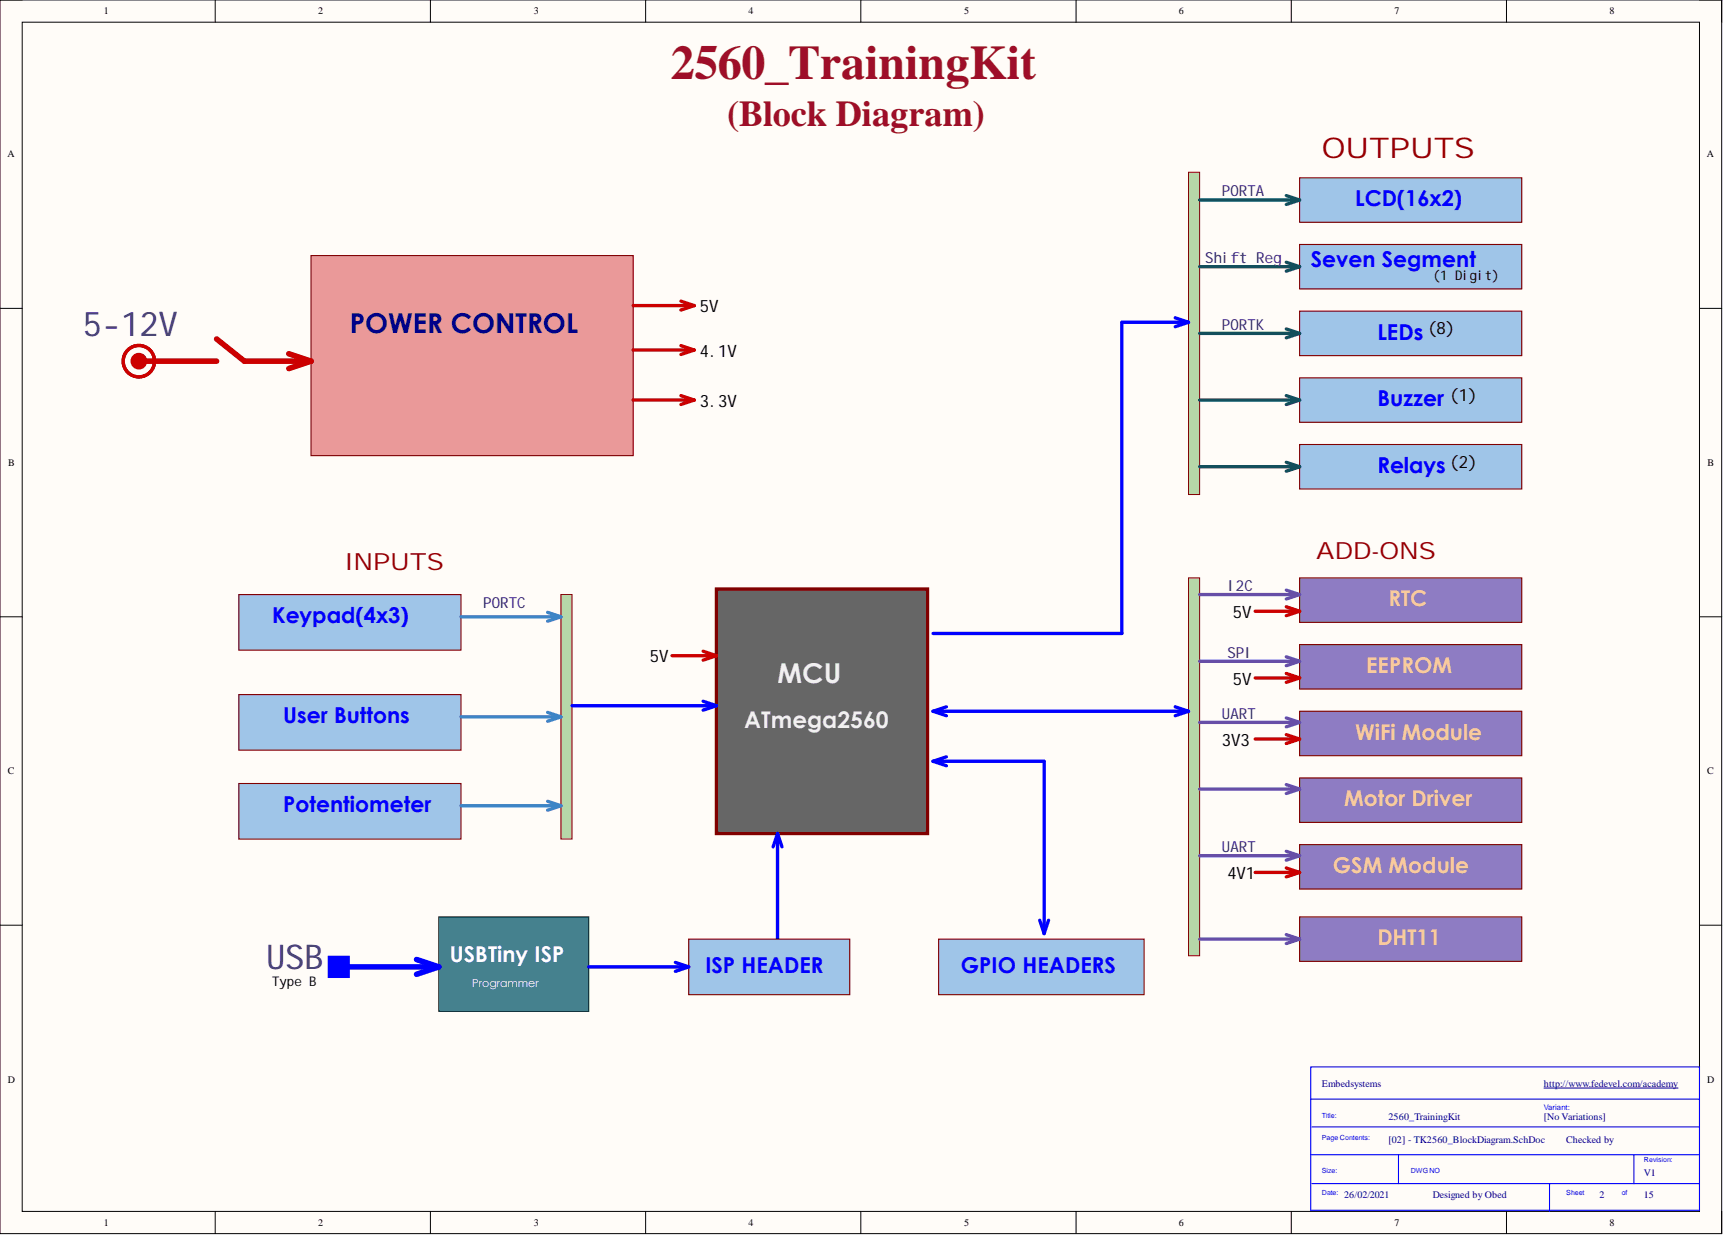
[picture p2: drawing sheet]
<svg xmlns="http://www.w3.org/2000/svg" width="393mm" height="282mm" viewBox="0 0 393 282" stroke-linecap="round" stroke-linejoin="round" font-family="sans-serif">
<path d="M0 0h393v281.6h-393z" fill-rule="evenodd" fill="#fffcf8"/>
<path d="M0 0h393v281.6h-393z" fill="none" stroke="#000" stroke-width=".23"/>
<path d="M5.1 5.1h382.9v271.4h-382.9z" fill-rule="evenodd" fill="#fffcf8"/>
<g fill="none" stroke="#000" stroke-width=".23">
<path d="M0 0h5.1M49.1 0v5.1M98.3 0v5.1M147.4 0v5.1M196.5 0v5.1M245.7 0v5.1M294.8 0v5.1M343.9 0v5.1M388 0h5v5.1M5.1 5.1h382.9v271.4h-382.9zM0 70.4h5.1M388 70.4h5"/>
<path d="M0 140.8h5.1M388 140.8h5M0 211.2h5.1M388 211.2h5M49.1 276.5v5.1M98.3 276.5v5.1M147.4 276.5v5.1M196.5 276.5v5.1M245.7 276.5v5.1M294.8 276.5v5.1M343.9 276.5v5.1M393 276.5v5.1"/>
</g>
<path d="M299.2 243.5h88.8v32.7h-88.8zM299.2 250.9h88.8M299.5 257.2h88.5M299.2 263.5h88.8M299.5 270.1h88.5M319.3 263.5v6.6M353.7 270.1v6.4M373 263.5v6.6" fill="none" stroke="#00f" stroke-width=".25"/>
<path d="M352.5 248.3h30.6" fill="none" stroke="#000080" stroke-width=".23"/>
<path d="M163.6 134.4h48.1v55.8h-48.1z" fill-rule="evenodd" fill="#666"/>
<path d="M163.6 134.4h48.1v55.8h-48.1z" fill="none" stroke="#800000" stroke-width=".76"/>
<path d="M54.5 135.7h50.7v12.7h-50.7z" fill-rule="evenodd" fill="#9fc5e8"/>
<path d="M54.5 135.7h50.7v12.7h-50.7z" fill="none" stroke="#800000" stroke-width=".25"/>
<path d="M54.5 158.5h50.7v12.7h-50.7z" fill-rule="evenodd" fill="#9fc5e8"/>
<path d="M54.5 158.5h50.7v12.7h-50.7z" fill="none" stroke="#800000" stroke-width=".25"/>
<path d="M54.5 178.8h50.7v12.7h-50.7z" fill-rule="evenodd" fill="#9fc5e8"/>
<path d="M54.5 178.8h50.7v12.7h-50.7z" fill="none" stroke="#800000" stroke-width=".25"/>
<path d="M128.1 135.7h2.5v55.8h-2.5z" fill-rule="evenodd" fill="#b6d7a8"/>
<path d="M128.1 135.7h2.5v55.8h-2.5z" fill="none" stroke="#800000" stroke-width=".23"/>
<path d="M271.3 39.3h2.6v73.6h-2.6z" fill-rule="evenodd" fill="#b6d7a8"/>
<path d="M271.3 39.3h2.6v73.6h-2.6z" fill="none" stroke="#800000" stroke-width=".23"/>
<path d="M296.7 40.6h50.7v10.1h-50.7z" fill-rule="evenodd" fill="#9fc5e8"/>
<path d="M296.7 40.6h50.7v10.1h-50.7z" fill="none" stroke="#800000" stroke-width=".25"/>
<path d="M296.7 55.8h50.7v10.1h-50.7z" fill-rule="evenodd" fill="#9fc5e8"/>
<path d="M296.7 55.8h50.7v10.1h-50.7z" fill="none" stroke="#800000" stroke-width=".25"/>
<path d="M296.7 71h50.7v10.2h-50.7z" fill-rule="evenodd" fill="#9fc5e8"/>
<path d="M296.7 71h50.7v10.2h-50.7z" fill="none" stroke="#800000" stroke-width=".25"/>
<path d="M296.7 86.2h50.7v10.2h-50.7z" fill-rule="evenodd" fill="#9fc5e8"/>
<path d="M296.7 86.2h50.7v10.2h-50.7z" fill="none" stroke="#800000" stroke-width=".25"/>
<path d="M296.7 101.5h50.7v10.1h-50.7z" fill-rule="evenodd" fill="#9fc5e8"/>
<path d="M296.7 101.5h50.7v10.1h-50.7z" fill="none" stroke="#800000" stroke-width=".25"/>
<path d="M271.3 131.9h2.6v86.2h-2.6z" fill-rule="evenodd" fill="#b6d7a8"/>
<path d="M271.3 131.9h2.6v86.2h-2.6z" fill="none" stroke="#800000" stroke-width=".23"/>
<path d="M296.7 131.9h50.7v10.1h-50.7z" fill-rule="evenodd" fill="#8e7cc3"/>
<path d="M296.7 131.9h50.7v10.1h-50.7z" fill="none" stroke="#800000" stroke-width=".25"/>
<path d="M296.7 147.1h50.7v10.2h-50.7z" fill-rule="evenodd" fill="#8e7cc3"/>
<path d="M296.7 147.1h50.7v10.2h-50.7z" fill="none" stroke="#800000" stroke-width=".25"/>
<path d="M296.7 162.3h50.7v10.2h-50.7z" fill-rule="evenodd" fill="#8e7cc3"/>
<path d="M296.7 162.3h50.7v10.2h-50.7z" fill="none" stroke="#800000" stroke-width=".25"/>
<path d="M296.7 177.6h50.7v10.1h-50.7z" fill-rule="evenodd" fill="#8e7cc3"/>
<path d="M296.7 177.6h50.7v10.1h-50.7z" fill="none" stroke="#800000" stroke-width=".25"/>
<path d="M296.7 192.8h50.7v10.1h-50.7z" fill-rule="evenodd" fill="#8e7cc3"/>
<path d="M296.7 192.8h50.7v10.1h-50.7z" fill="none" stroke="#800000" stroke-width=".25"/>
<path d="M71 58.3h73.5v45.7h-73.5z" fill-rule="evenodd" fill="#ea9999"/>
<path d="M71 58.3h73.5v45.7h-73.5z" fill="none" stroke="#800000" stroke-width=".25"/>
<path d="M49.4 77.4l6.4 5h15.2M31.7 82.4h17.7M65.9 80.7l5.1 1.7M71 82.4l-5.1 1.7" fill="none" stroke="#c00" stroke-width="1.3"/>
<circle cx="31.7" cy="82.4" r="1.27" fill="#c00"/>
<circle cx="31.7" cy="82.4" r="1.27" fill="none" stroke="#c00" stroke-width="1.3"/>
<path d="M125 139.8l3.1 1M105.2 140.8h22.9M128.1 140.8l-3.1 1M105.2 163.6h22.9M125 162.6l3.1 1M128.1 163.6l-3.1 1M105.2 183.9h22.9M125 182.9l3.1 1M128.1 183.9l-3.1 1" fill="none" stroke="#3d85c6" stroke-width=".76"/>
<path d="M268.3 72.5l3 1.1M271.3 73.6h-15.2v71h-43.1M271.3 73.6l-3 1M130.6 161.1h33M160.5 160.1l3.1 1M163.6 161.1l-3.1 1M213 162.3h58.3M213 162.3l3.1 1.1M216.1 161.3l-3.1 1M268.3 161.3l3 1M271.3 162.3l-3 1.1" fill="none" stroke="#00f" stroke-width=".76"/>
<g fill="none" stroke="#674ea7" stroke-width=".76">
<path d="M273.9 135.7h22.8M293.6 134.7l3.1 1M296.7 135.7l-3.1 1M273.9 150.9h22.8M293.6 149.9l3.1 1M296.7 150.9l-3.1 1M273.9 164.9h22.8M293.6 163.9l3.1 1M293.6 179.1l3.1 1M296.7 164.9l-3.1 1M273.9 180.1h22.8M273.9 195.3h22.8"/>
<path d="M293.6 194.3l3.1 1M296.7 180.1l-3.1 1M296.7 195.3l-3.1 1"/>
</g>
<g fill="none" stroke="#134f5c" stroke-width=".76">
<path d="M273.9 45.7h22.8M293.6 44.6l3.1 1.1M293.6 59.9l3.1 1M296.7 45.7l-3.1 1M273.9 60.9h22.8M273.9 76.1h22.8M293.6 75.1l3.1 1M296.7 60.9l-3.1 1M296.7 76.1l-3.1 1M273.9 91.3h22.8M293.6 90.3l3.1 1M296.7 91.3l-3.1 1"/>
<path d="M273.9 106.5h22.8M293.6 105.5l3.1 1M296.7 106.5l-3.1 1"/>
</g>
<circle cx="31.7" cy="82.4" r="3.6" fill="none" stroke="#c00" stroke-width=".76"/>
<path d="M214.3 214.3h46.9v12.7h-46.9z" fill-rule="evenodd" fill="#9fc5e8"/>
<path d="M214.3 214.3h46.9v12.7h-46.9z" fill="none" stroke="#800000" stroke-width=".25"/>
<path d="M213 173.8h25.4v39.3M213 173.8l3.1 1M216.1 172.7l-3.1 1.1M237.4 210l1 3.1M239.4 210l-1 3.1" fill="none" stroke="#00f" stroke-width=".76"/>
<path d="M100.2 209.3h34.2v21.5h-34.2z" fill-rule="evenodd" fill="#45818e"/>
<path d="M100.2 209.3h34.2v21.5h-34.2z" fill="none" stroke="#0c343d" stroke-width=".25"/>
<path d="M177.5 190.2v24.1M177.5 190.2l-1 3.1M177.5 190.2l1 3.1" fill="none" stroke="#00f" stroke-width=".76"/>
<path d="M296.7 209.3h50.7v10.1h-50.7z" fill-rule="evenodd" fill="#8e7cc3"/>
<path d="M296.7 209.3h50.7v10.1h-50.7z" fill="none" stroke="#800000" stroke-width=".25"/>
<path d="M273.9 214.3h22.8M293.6 213.3l3.1 1M296.7 214.3l-3.1 1.1" fill="none" stroke="#674ea7" stroke-width=".76"/>
<path d="M144.5 69.7h14M144.5 79.9h14M155.4 68.7l3.1 1M155.4 78.9l3.1 1M158.5 69.7l-3.1 1.1M158.5 79.9l-3.1 1M144.5 91.3h14M155.4 90.3l3.1 1M158.5 91.3l-3.1 1" fill="none" stroke="#c00" stroke-width=".76"/>
<path d="M157.2 214.3h36.8v12.7h-36.8z" fill-rule="evenodd" fill="#9fc5e8"/>
<path d="M157.2 214.3h36.8v12.7h-36.8z" fill="none" stroke="#800000" stroke-width=".25"/>
<path d="M154.2 219.7l3 1M134.4 220.7h22.8M157.2 220.7l-3 1" fill="none" stroke="#00f" stroke-width=".76"/>
<path d="M77.3 220.7h22.9" fill="none" stroke="#00f" stroke-width="1.3"/>
<path d="M75.4 218.8h3.8v3.8h-3.8z" fill-rule="evenodd" fill="#00f"/>
<path d="M75.4 218.8h3.8v3.8h-3.8zM95.1 219l5.1 1.7-5.1 1.7" fill="none" stroke="#00f" stroke-width="1.3"/>
<g fill="none" stroke="#c00" stroke-width=".76">
<path d="M286.5 139.5h10.2M293.6 138.5l3.1 1M296.7 139.5l-3.1 1M153.4 149.7h10.2M160.5 148.6l3.1 1.1M163.6 149.7l-3.1 1M286.5 154.7h10.2M293.6 153.7l3.1 1M296.7 154.7l-3.1 1M286.5 168.7h10.2M293.6 167.7l3.1 1M296.7 168.7l-3.1 1"/>
<path d="M286.5 199.1h10.2M293.6 198.1l3.1 1M296.7 199.1l-3.1 1"/>
</g>
<text font-size="11" fill="#9e0e29" x="153.2" y="17.9">2560_TrainingKit</text>
<text font-size="8.3" fill="#9e0e29" x="166" y="28.7">(Block Diagram)</text>
<g font-size="7.8" fill="#351c75">
<text x="19" y="76.7">5-12V</text>
<text x="60.9" y="221.3">USB</text>
</g>
<text font-size="6.5" fill="#900" x="301.8" y="36">OUTPUTS</text>
<text font-size="6.3" fill="#000080" x="79.9" y="76">POWER CONTROL</text>
<text font-size="6.3" fill="#efefef" x="177.5" y="155.9">MCU</text>
<g font-size="5.4" fill="#900">
<text x="78.6" y="130.2">INPUTS</text>
<text x="300.5" y="127.7">ADD-ONS</text>
</g>
<text font-size="5.2" fill="#efefef" x="169.9" y="166.2">ATmega2560</text>
<g font-size="5" fill="#00f">
<text x="309.4" y="47.1">LCD(16x2)</text>
<text x="299.2" y="61">Seven Segment</text>
<text x="314.4" y="77.5">LEDs</text>
<text x="314.4" y="92.7">Buzzer</text>
<text x="314.4" y="108">Relays</text>
<text x="62.1" y="142.2">Keypad(4x3)</text>
<text x="64.7" y="165">User Buttons</text>
<text x="64.7" y="185.3">Potentiometer</text>
<text x="161" y="222.1">ISP HEADER</text>
<text x="219.3" y="222.1">GPIO HEADERS</text>
</g>
<g font-size="5" fill="#f9cb9c">
<text x="317" y="138.4">RTC</text>
<text x="311.9" y="153.6">EEPROM</text>
<text x="309.4" y="168.8">WiFi Module</text>
<text x="306.8" y="184.1">Motor Driver</text>
<text x="304.3" y="199.3">GSM Module</text>
<text x="314.4" y="215.8">DHT11</text>
</g>
<text font-size="5" fill="#fff" x="102.7" y="219.6">USBTiny ISP</text>
<g font-size="3.9">
<text x="159.8" y="71.3">5V</text>
<text x="325.9" y="76.3">(8)</text>
<text x="159.8" y="81.4">4.1V</text>
<text x="159.8" y="92.8">3.3V</text>
<text x="330.9" y="91.6">(1)</text>
<text x="330.9" y="106.8">(2)</text>
<text x="281.5" y="141">5V</text>
<text x="148.3" y="151.2">5V</text>
<text x="281.5" y="156.2">5V</text>
<text x="278.9" y="170.2">3V3</text>
<text x="280.2" y="200.6">4V1</text>
</g>
<g font-size="3.5" fill="#351c75">
<text x="278.9" y="44.8">PORTA</text>
<text x="275.1" y="60">Shift Reg</text>
<text x="278.9" y="75.2">PORTK</text>
<text x="280.2" y="134.9">I2C</text>
<text x="110.3" y="138.7">PORTC</text>
<text x="280.2" y="150.1">SPI</text>
<text x="278.9" y="164">UART</text>
<text x="278.9" y="194.5">UART</text>
</g>
<g font-size="3">
<text x="327.1" y="63.9">(1 Digit)</text>
<text x="62.1" y="225">Type B</text>
</g>
<text font-size="2.5" fill="#fff" x="107.8" y="225.2">Programmer</text>
<g font-size="2.3">
<text x="23.7" y="3.3">1</text>
<text x="72.6" y="3.3">2</text>
<text x="121.9" y="3.3">3</text>
<text x="170.9" y="3.3">4</text>
<text x="220.1" y="3.3">5</text>
<text x="269.1" y="3.3">6</text>
<text x="318.3" y="3.3">7</text>
<text x="367.4" y="3.3">8</text>
<text x="1.7" y="35.9">A</text>
<text x="389.7" y="35.9">A</text>
<text x="1.9" y="106.4">B</text>
<text x="389.8" y="106.4">B</text>
<text x="1.8" y="176.7">C</text>
<text x="389.8" y="176.7">C</text>
<text x="1.8" y="247.1">D</text>
<text x="389.8" y="247.1">D</text>
<text x="23.7" y="279.8">1</text>
<text x="72.6" y="279.8">2</text>
<text x="121.9" y="279.8">3</text>
<text x="170.9" y="279.8">4</text>
<text x="220.1" y="279.8">5</text>
<text x="269.1" y="279.8">6</text>
<text x="318.3" y="279.8">7</text>
<text x="367.4" y="279.8">8</text>
</g>
<g font-size="2.3" fill="#000080">
<text x="301.8" y="248.1">Embedsystems</text>
<text x="352.5" y="248.1">http://www.fedevel.com/academy</text>
<text x="317" y="255.7">2560_TrainingKit</text>
<text x="352.5" y="255.7">[No Variations]</text>
<text x="317" y="260.8">[02] - TK2560_BlockDiagram.SchDoc</text>
<text x="357.5" y="260.8">Checked by</text>
<text x="375.3" y="268.4">V1</text>
<text x="306.8" y="273.4">26/02/2021</text>
<text x="327.1" y="273.4">Designed by Obed</text>
<text x="365.2" y="273.4">2</text>
<text x="375.3" y="273.4">15</text>
</g>
<text font-size="1.8" fill="#00f" x="352.5" y="253.2">Variant:</text>
<g font-size="1.6" fill="#00f">
<text x="301.8" y="255.1">Title:</text>
<text x="301.8" y="260.2">Page Contents:</text>
<text x="301.8" y="267.8">Size:</text>
<text x="322" y="267.8">DWGNO</text>
<text x="375.3" y="265.2">Revision:</text>
<text x="301.8" y="272.8">Date:</text>
<text x="357.5" y="272.8">Sheet</text>
<text x="370.2" y="272.8">of</text>
</g>
</svg>
